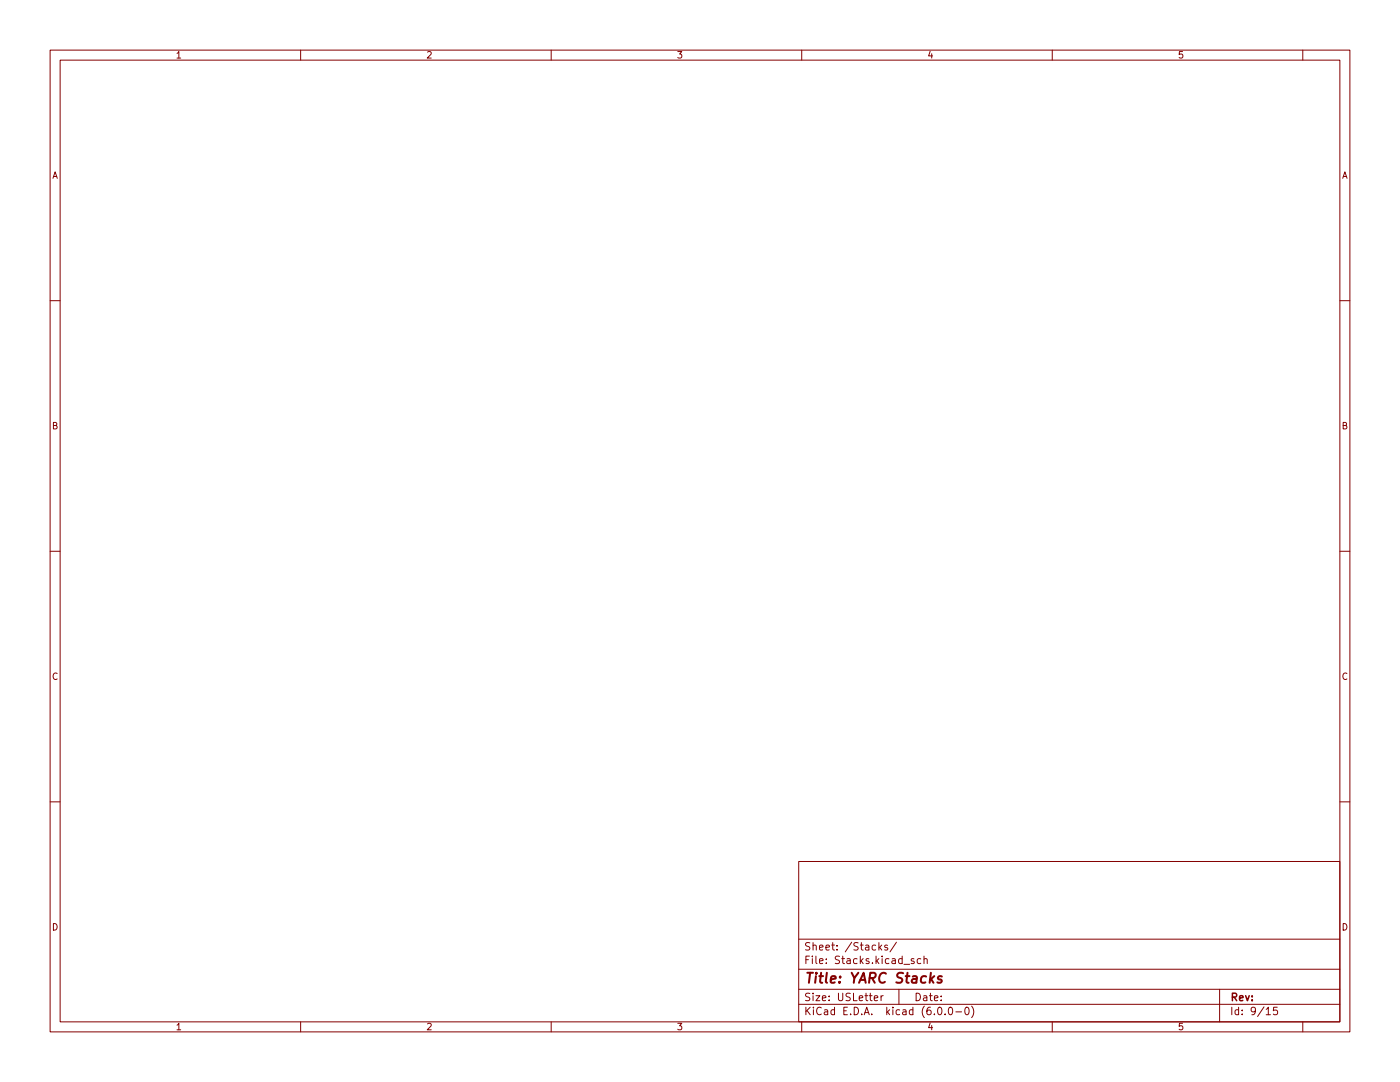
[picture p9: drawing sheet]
<svg xmlns="http://www.w3.org/2000/svg" width="279mm" height="216mm" viewBox="0 0 279 216" stroke-linecap="round" stroke-linejoin="round" font-family="sans-serif">
<g fill="none" stroke="#840000" stroke-width=".2">
<path d="M10 10h259.4v195.9h-259.4zM12 12h255.4v191.9h-255.4zM60 10v2M110 10v2M160 10v2M210 10v2M260 10v2M10 60h2M267.4 60h2M10 110h2M267.4 110h2M10 160h2"/>
<path d="M267.4 160h2M159.4 171.9h108v32h-108zM159.4 197.4h108M159.4 193.4h108M159.4 187.4h108M174.5 199.2l.7-.2-.1-.3h-.4l-.2 .2v.7h.6M175.4 188.1v1.5M175.5 189l.5 .6M175.8 198.7v1M176 188.6l-.6 .5M176.3 198.7l-.5 .3M177.1 188.7l-.3-.1-.3 .2 .1 .2 .5 .1v.4h-.6"/>
<path d="M178.9 188l-1.3 1.9M179.4 197.4v3M182.4 191.4l-.4-.1-.2 .2 .1 .2 .5 .2v.3h-.6M183.8 191.4l-.5-.1-.3 .3 .2 .6h.6M184.4 191.4l.2-.1 .4 .1v.9M184.4 190.8v1.5M243.4 197.4v6.5M60 203.9v2M110 203.9v2M159.4 200.4h108M160 203.9v2M187.3 201h.2a.8 .8 0 0 1 .5 .7 .8 .8 0 0 1-.5 .8 1 1 0 0 1-.2-1.5z"/>
<path d="M188.6 202.3v.2M189.5 201h.1a.8 .8 0 0 1 .5 .7 .8 .8 0 0 1-.5 .8 1 1 0 0 1-.1-1.5zM190.8 201.9h1.1M192.8 201h.1a.8 .8 0 0 1 .5 .7 .8 .8 0 0 1-.5 .8 1 1 0 0 1-.1-1.5zM193.9 200.8a1.72 1.72 0 0 1 0 2.2M210 203.9v2M252.7 201.4l.4-.4v1.5M252.7 202.5h.8M254.9 201h-.7l-.1 .7 .2-.2 .5 .1 .2 .2-.1 .5-.2 .2-.6-.2M260 203.9v2"/>
</g>
<path d="M188 194.9a.49 .49 0 0 0-.8 .3v.1l.5 .1 .3 .3-.4 .4-.5-.1" fill="none" stroke="#840000" stroke-width=".4"/>
<text font-size="2.8" fill="#840000" x="160.4" y="196.2">Title: YARC Stacks</text>
<g font-size="2.1" fill="#840000">
<text x="160.4" y="189.7">Sheet: /Stacks/</text>
<text x="160.4" y="192.4">File: Stacks.kicad_sch</text>
<text x="160.4" y="202.5">KiCad E.D.A. kicad (6.0.0-0)</text>
<text x="160.4" y="199.7">Size: USLetter</text>
<text x="182.4" y="199.7">Date:</text>
<text x="245.4" y="199.7">Rev:</text>
<text x="245.4" y="202.5">Id: 9/15</text>
</g>
<g font-size="1.8" fill="#840000">
<text x="35" y="11.6">1</text>
<text x="85" y="11.6">2</text>
<text x="135" y="11.6">3</text>
<text x="185" y="11.6">4</text>
<text x="235" y="11.6">5</text>
<text x="10.3" y="35.6">A</text>
<text x="267.7" y="35.6">A</text>
<text x="10.3" y="85.7">B</text>
<text x="267.7" y="85.7">B</text>
<text x="10.3" y="135.6">C</text>
<text x="267.7" y="135.6">C</text>
<text x="10.3" y="185.7">D</text>
<text x="267.7" y="185.7">D</text>
<text x="35" y="205.6">1</text>
<text x="85" y="205.6">2</text>
<text x="135" y="205.6">3</text>
<text x="185" y="205.6">4</text>
<text x="235" y="205.6">5</text>
</g>
</svg>
